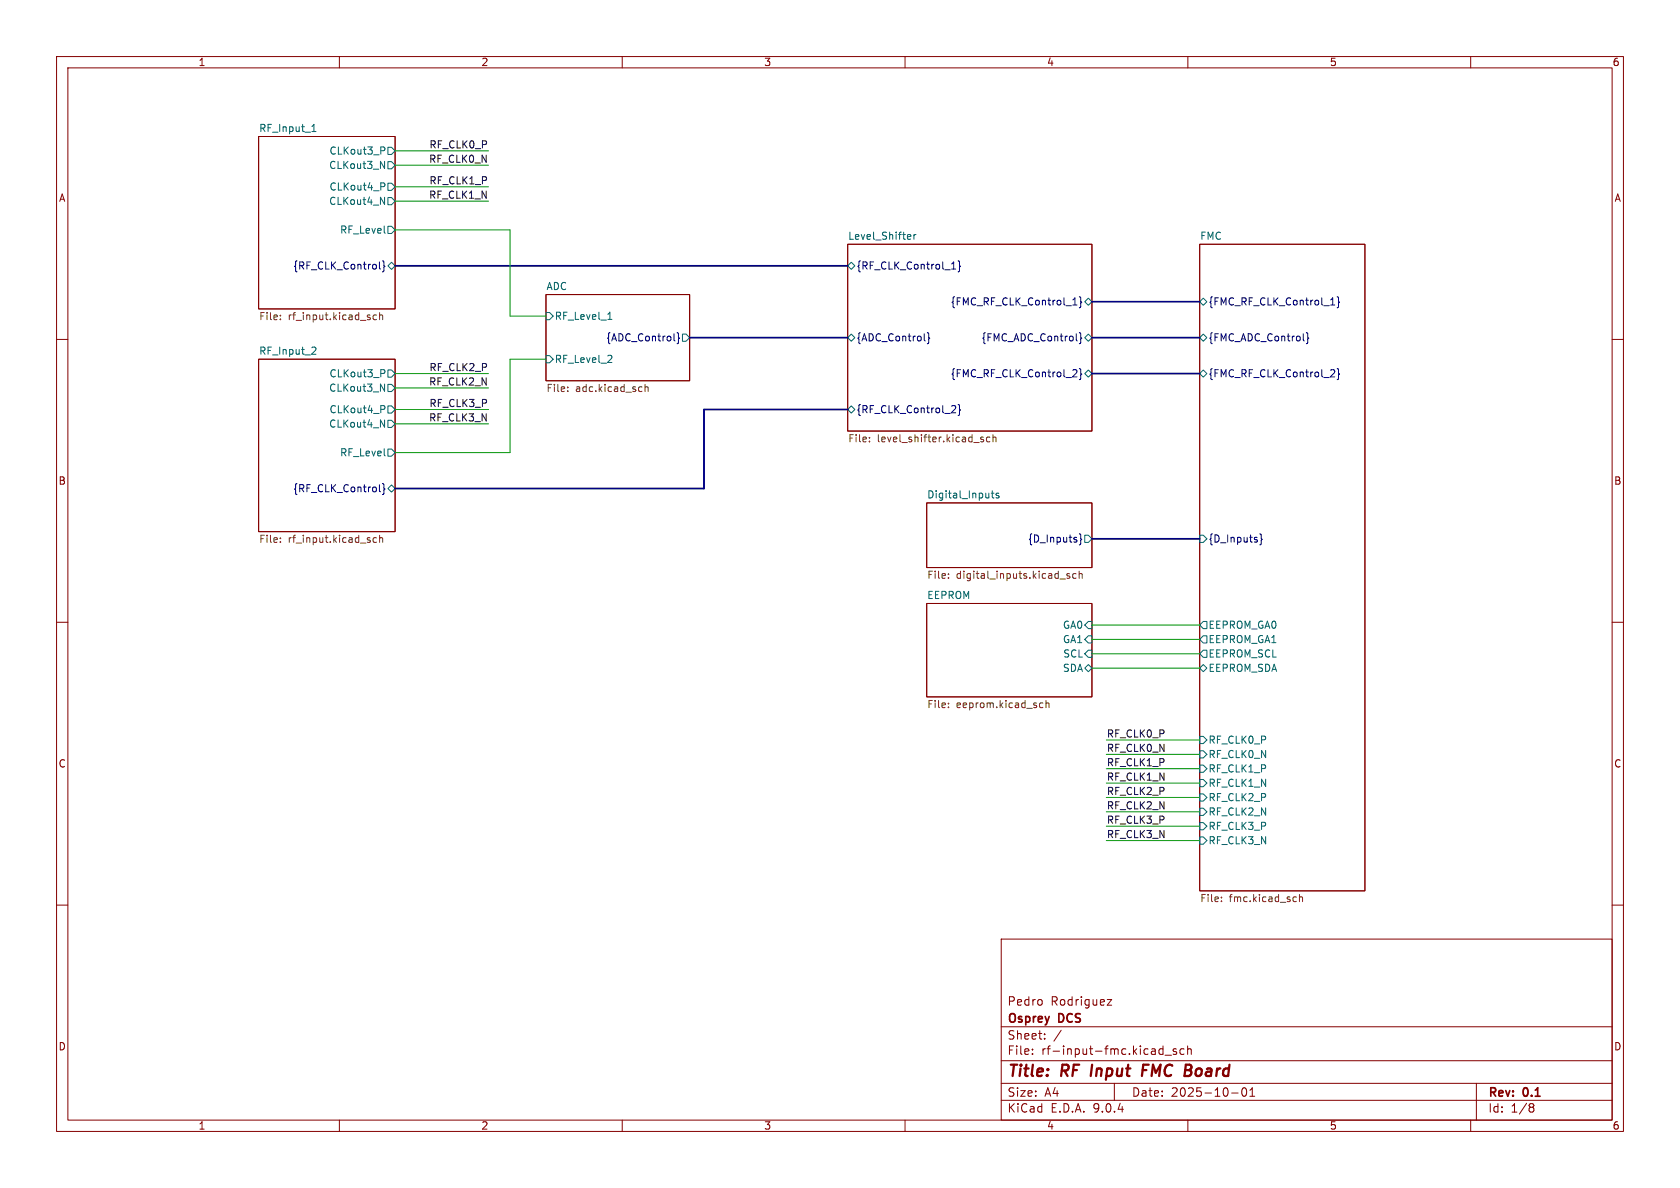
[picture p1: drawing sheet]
<svg xmlns="http://www.w3.org/2000/svg" width="297mm" height="210mm" viewBox="0 0 297 210" stroke-linecap="round" stroke-linejoin="round" font-family="sans-serif">
<g fill="none" stroke="#840000" stroke-width=".18">
<path d="M10 10h277v190h-277zM12 12h273v186h-273zM60 10v2M110 10v2M160 10v2M210 10v2M260 10v2M45.7 24.1h24.1v30.5h-24.1zM96.5 52.1h25.4v15.2h-25.4zM149.9 43.2h43.1v33h-43.1zM212.1 43.2h29.2v114.3h-29.2zM10 60h2"/>
<path d="M45.7 63.5h24.1v30.5h-24.1zM285 60h2M163.8 88.9h29.2v11.4h-29.2zM10 110h2M163.8 106.7h29.2v16.5h-29.2zM285 110h2M10 160h2M177 166h108v32h-108zM184.2 176.8v.8M195.7 176.7h.8l-.8 1h.8M285 160h2M60 198v2"/>
<path d="M110 198v2M160 198v2M177 194.5h108M177 191.5h108M177 187.5h108M177 181.5h108M182.5 186.3v.1M182.5 185.5v.1M184.7 183.6v.1M184.7 182.8v.1M187.6 182.1l-1.3 2M197 191.5v3"/>
<path d="M205 186.3h.6M205 185.5h.6M205.6 184.9v1.5M206 186.5h1.1M208 185.5l-.4-.1-.2 .2 .1 .2 .5 .2v.3h-.6M209.3 185.5l-.4-.1-.3 .3v.4l.1 .2h.6M210 184.9v1.5M210 185.5l.2-.1 .3 .1 .1 .9M210 198v2M217.7 193.2h1.2M219.7 192.4l.2-.1a.81 .81 0 0 1 .6 .6 .81 .81 0 0 1-.3 .8l-.2 .1a.81 .81 0 0 1-.3-1.4zM221 193.8h.8"/>
<path d="M221 192.7l.4-.4v1.5M260 198v2M261 191.5v6.5M270.6 195.1l.4 .1 .2 .2-.3 .3M270.6 195.7h.3M270.9 195.7l.2 .2 .1 .4-.2 .2-.4 .1"/>
</g>
<path d="M193.1 188.2l-.3 2M202 189.2h.7M203.1 188.2h-1l-.2 2" fill="none" stroke="#840000" stroke-width=".4"/>
<g fill="none" stroke="#006464" stroke-width=".18">
<path d="M55.1 23.3h.8M55.1 22.3l.4-.3v1.3M67.3 28.5l.7 1.3v-1.3M67.3 34.9l.7 1.2v-1.2M67.3 26h.5l.2 .2-.1 .4h-.6M67.3 32.3h.5l.2 .3-.1 .3-.6 .1M68.6 28.6h.6l.6 .6-.6 .6h-.6zM68.6 26h.6l.6 .7-.6 .6h-.6zM68.6 34.9h.6l.6 .7-.6 .6h-.6zM68.6 32.4h.6l.6 .6-.6 .7h-.6zM68 41.2h.1M68.6 40h.6l.6 .6-.6 .7h-.6z"/>
<path d="M68.6 47l.6-.6 .6 .6-.6 .6zM96.5 55.2h.7l.6 .7-.6 .6h-.7zM107.5 56.5h.7M107.7 55.4l.1-.2v1.3M120.6 59.1h.7l.6 .6-.6 .6h-.7zM149.9 59.7l.6-.6 .6 .6-.6 .6zM149.9 47l.6-.6 .6 .6-.6 .6zM160.6 41.5h.4v.3l-.6 .1M161 42.2l-.4 .1M161.6 41.5v.8M161.9 41.5l-.3 .2M191.8 59.7l.6-.6 .6 .6-.6 .6z"/>
<path d="M191.8 53.3l.6-.6 .6 .6-.6 .7zM212.1 59.7l.6-.6 .7 .6-.7 .6zM212.1 53.3l.6-.6 .7 .6-.7 .7zM55.3 61.4h.4l.2 .3-.8 .9h.8M67.3 67.9l.7 1.3v-1.3M67.3 74.2l.7 1.3v-1.3M67.3 65.3h.5l.2 .3-.1 .4h-.6M67.3 71.7h.5l.2 .2-.1 .4-.6 .1M68.6 67.9h.6l.6 .7-.6 .6h-.6zM68.6 65.4h.6l.6 .6-.6 .7h-.6zM68.6 74.3h.6l.6 .6-.6 .7h-.6zM68.6 71.8h.6l.6 .6-.6 .6h-.6z"/>
<path d="M68.6 79.4h.6l.6 .6-.6 .6h-.6zM96.5 62.9h.7l.6 .6-.6 .6h-.7zM107.9 62.8l.3 .3-.1 .3-.7 .7h.8M150.5 71.8l.6 .6-.6 .6-.6-.6zM191.8 66l.6-.6 .6 .6-.6 .7zM212.1 66l.6-.6 .7 .6-.7 .7zM68 80.5l.1 .1M68.6 86.4l.6-.7 .6 .7-.6 .6zM175.2 87.2h.5M175.4 86.8v1l.3 .2M176.6 87.2h-.3l-.2 .2v.1l.5 .2v.3h-.5M191.8 94.6h.6l.6 .7-.6 .6h-.6z"/>
<path d="M212.1 94.6h.6l.7 .7-.7 .6h-.6zM191.8 118.1l.6-.6 .6 .6-.6 .6zM192.4 109.9h.6v1.2h-.6l-.6-.6zM192.4 112.4h.6v1.3h-.6l-.6-.7zM192.4 114.9h.6v1.3h-.6l-.6-.6zM212.1 118.1l.6-.6 .7 .6-.7 .6zM212.7 109.9h.7v1.2h-.7l-.6-.6zM212.7 112.4h.7v1.3h-.7l-.6-.7zM212.7 114.9h.7v1.3h-.7l-.6-.6zM212.1 132.7h.6l.7 .7-.7 .6h-.6zM212.1 130.2h.6l.7 .6-.7 .6h-.6zM212.1 135.3h.6l.7 .6-.7 .6h-.6z"/>
<path d="M212.1 137.8h.6l.7 .6-.7 .7h-.6zM212.1 142.9h.6l.7 .6-.7 .6h-.6zM212.1 140.3h.6l.7 .7-.7 .6h-.6zM212.1 145.4h.6l.7 .7-.7 .6h-.6zM212.1 148h.6l.7 .6-.7 .6h-.6z"/>
</g>
<g fill="none" stroke="#000084" stroke-width=".18">
<path d="M67.1 46.3v1.1l.2 .2M67.6 46.1l.3 .2v.6l.1 .2-.1 .2v.6l-.3 .2M119.7 58.8l.2 .2v.6l.2 .2-.2 .2v.6l-.2 .2M163.9 58.8l.3 .2v.6l.2 .2-.2 .2v.6l-.3 .2M168.2 47.6h.8M168.5 46.5l.1-.2v1.3M169.4 46.1l.2 .2v.6l.2 .2-.2 .2v.6l-.2 .2M189.7 53.9h.7M189.9 52.8l.1-.2v1.3M190.8 58.8l.3 .2v.6l.1 .2-.1 .2v.6l-.3 .2M190.8 52.5l.3 .1v.7l.1 .1-.1 .2v.6l-.3 .2M230.9 58.8l.3 .2v.6l.2 .2-.2 .2v.6l-.3 .2"/>
<path d="M235.2 53.9h.8M235.5 52.8l.1-.2v1.3M236.4 52.5l.2 .1v.7l.2 .1-.2 .2v.6l-.2 .2M119.2 60.2l.1 .1M163.5 60.2l.1 .1M168.4 71.7l.4 .1 .2 .3-.8 .9h.8M169.4 71.5l.2 .2v.6l.2 .2-.2 .2v.6l-.2 .2M189.8 65.3l.5 .1 .1 .3-.8 .9h.8M190.3 60.2l.2 .1M190.8 65.2l.3 .1v.7l.1 .1-.1 .2v.6l-.3 .2M230.5 60.2l.1 .1M235.4 65.3l.4 .1 .2 .3-.8 .9h.8"/>
<path d="M236.4 65.2l.2 .1v.7l.2 .1-.2 .2v.6l-.2 .2M67.1 85.7v1.1l.2 .1M67.6 85.5l.3 .2v.6l.1 .2-.1 .1v.6l-.3 .2M190.8 94.4l.3 .2v.6l.1 .1-.1 .2v.6l-.3 .2M222.7 94.4l.3 .2v.6l.1 .1-.1 .2v.6l-.3 .2"/>
</g>
<g fill="none" stroke="#725600" stroke-width=".18">
<path d="M49.6 56.4v.1M49.6 55.7v.2M66.6 55.7h-.4l-.2 .2 .1 .6h.5M67.1 55.8l.2-.1h.3l.1 .8M67.1 55.2v1.3M100.4 69.1v.1M100.4 68.4v.2M113.4 68.4h.1M113.5 69.2h-.1M114 67.9v1.3M114 68.5l.2-.1h.3l.1 .8M153.7 78v.1"/>
<path d="M153.7 77.3v.1M173.4 77.5l.5 .4-.2 .2-.3-.1M173.8 77.3h-.3l-.1 .1M175 77.3h-.4l-.2 .2 .1 .5h.5M175.5 77.4l.2-.1h.3l.1 .8M175.5 76.8v1.3M49.6 95.1v.1M49.6 95.8v.1M66.6 95.1l-.4-.1-.2 .3 .1 .5h.5M67.1 94.6v1.3M67.1 95.2l.2-.2 .3 .1 .1 .8M167.7 101.5v.1"/>
<path d="M167.7 102.1v.1M187.4 102.4h1M189.1 101.5l-.3-.1-.2 .2 .1 .2 .4 .1v.3h-.5M190.2 101.5l-.3-.1-.3 .2 .2 .6h.4M190.8 101.5l.2-.1 .3 .1v.7M190.8 101v1.2M167.7 125v.1M167.7 124.3v.1M183.9 125h.5M183.9 124.3h.5M184.9 124.4l.2-.1h.3l.1 .8M184.9 123.8v1.3"/>
<path d="M215.9 159.3v.1M215.9 158.6v.1M228.8 158.5l.4 .1M229.2 159.3l-.4 .1M229.7 158.7l.2-.2 .3 .1 .1 .8M229.7 158.1v1.3"/>
</g>
<path d="M69.8 47h80.1M121.9 59.7h28M193 53.3h19.1M193 59.7h19.1M149.9 72.4h-25.4v14h-54.7M193 66h19.1M193 95.3h19.1" fill="none" stroke="#000084" stroke-width=".3"/>
<g fill="none" stroke="#009600" stroke-width=".18">
<path d="M69.8 26.7h16.6M69.8 35.6h16.6M69.8 33h16.6M69.8 29.2h16.6M69.8 40.6h20.4v15.3h6.3M69.8 66h16.6M69.8 72.4h16.6M69.8 74.9h16.6M69.8 68.6h16.6M96.5 63.5h-6.3v16.5h-20.4M193 113h19.1M193 118.1h19.1"/>
<path d="M193 115.6h19.1M193 110.5h19.1M195.6 138.4h16.5M195.6 130.8h16.5M195.6 135.9h16.5M195.6 133.4h16.5M195.6 141h16.5M195.6 146.1h16.5M195.6 143.5h16.5M195.6 148.6h16.5"/>
</g>
<g font-size="2.8" fill="#840000">
<text x="178" y="190.9">Title:</text>
<text x="187.7" y="190.9">RF</text>
<text x="193.7" y="190.9">Input</text>
<text x="203.5" y="190.9">FMC</text>
<text x="211.9" y="190.9">Board</text>
</g>
<g font-size="2.1" fill="#840000">
<text x="178" y="178">Pedro</text>
<text x="185.7" y="178">Rodriguez</text>
<text x="178" y="184">Sheet:</text>
<text x="178" y="181.2">Osprey</text>
<text x="187.2" y="181.2">DCS</text>
<text x="178" y="186.7">File:</text>
<text x="184.1" y="186.7">rf-input-fmc.kicad_sch</text>
<text x="178" y="196.9">KiCad</text>
<text x="178" y="194.1">Size:</text>
<text x="184.7" y="194.1">A4</text>
<text x="185.7" y="196.9">E.D.A.</text>
<text x="193.3" y="196.9">9.0.4</text>
<text x="200" y="194.1">Date:</text>
<text x="207" y="194.1">2025-10-01</text>
<text x="263" y="194.3">Rev:</text>
<text x="263" y="196.9">Id:</text>
<text x="267.1" y="196.9">1/8</text>
<text x="269.4" y="194.3">0.1</text>
</g>
<g font-size="1.8" fill="#840000">
<text x="35" y="11.9">1</text>
<text x="85" y="11.9">2</text>
<text x="135" y="11.9">3</text>
<text x="185" y="11.9">4</text>
<text x="235" y="11.9">5</text>
<text x="285" y="11.9">6</text>
<text x="10.3" y="35.9">A</text>
<text x="285.3" y="35.9">A</text>
<text x="10.3" y="85.9">B</text>
<text x="285.3" y="85.9">B</text>
<text x="10.3" y="135.9">C</text>
<text x="285.3" y="135.9">C</text>
<text x="10.3" y="185.9">D</text>
<text x="285.3" y="185.9">D</text>
<text x="35" y="199.9">1</text>
<text x="85" y="199.9">2</text>
<text x="135" y="199.9">3</text>
<text x="185" y="199.9">4</text>
<text x="235" y="199.9">5</text>
<text x="285" y="199.9">6</text>
</g>
<g font-size="1.8" fill="#006464">
<text x="45.7" y="23.4">RF_Input_1</text>
<text x="58.1" y="27.5">CLKout3_P</text>
<text x="58.1" y="30.1">CLKout3_N</text>
<text x="58.1" y="33.9">CLKout4_P</text>
<text x="58.1" y="36.4">CLKout4_N</text>
<text x="60" y="41.5">RF_Level</text>
<text x="149.9" y="42.5">Level_Shifter</text>
<text x="212.1" y="42.5">FMC</text>
<text x="96.5" y="51.4">ADC</text>
<text x="98" y="56.7">RF_Level_1</text>
<text x="45.7" y="62.8">RF_Input_2</text>
<text x="98" y="64.4">RF_Level_2</text>
<text x="58.1" y="69.4">CLKout3_N</text>
<text x="58.1" y="66.9">CLKout3_P</text>
<text x="58.1" y="75.8">CLKout4_N</text>
<text x="58.1" y="73.3">CLKout4_P</text>
<text x="60" y="80.9">RF_Level</text>
<text x="163.8" y="88.2">Digital_Inputs</text>
<text x="163.8" y="106">EEPROM</text>
<text x="187.8" y="111.4">GA0</text>
<text x="187.8" y="113.9">GA1</text>
<text x="213.6" y="111.4">EEPROM_GA0</text>
<text x="213.6" y="113.9">EEPROM_GA1</text>
<text x="187.8" y="119">SDA</text>
<text x="187.9" y="116.4">SCL</text>
<text x="213.6" y="116.4">EEPROM_SCL</text>
<text x="213.6" y="119">EEPROM_SDA</text>
<text x="213.6" y="131.7">RF_CLK0_P</text>
<text x="213.6" y="134.2">RF_CLK0_N</text>
<text x="213.6" y="136.8">RF_CLK1_P</text>
<text x="213.6" y="141.8">RF_CLK2_P</text>
<text x="213.6" y="139.3">RF_CLK1_N</text>
<text x="213.6" y="144.4">RF_CLK2_N</text>
<text x="213.6" y="146.9">RF_CLK3_P</text>
<text x="213.6" y="149.5">RF_CLK3_N</text>
</g>
<g font-size="1.8" fill="#0f0f0f">
<text x="75.8" y="28.9">RF_CLK0_N</text>
<text x="75.8" y="26.3">RF_CLK0_P</text>
<text x="75.8" y="35.2">RF_CLK1_N</text>
<text x="75.8" y="32.7">RF_CLK1_P</text>
<text x="75.8" y="65.7">RF_CLK2_P</text>
<text x="75.8" y="68.2">RF_CLK2_N</text>
<text x="75.8" y="74.6">RF_CLK3_N</text>
<text x="75.8" y="72">RF_CLK3_P</text>
<text x="195.6" y="130.5">RF_CLK0_P</text>
<text x="195.6" y="135.5">RF_CLK1_P</text>
<text x="195.6" y="133">RF_CLK0_N</text>
<text x="195.6" y="143.2">RF_CLK2_N</text>
<text x="195.6" y="138.1">RF_CLK1_N</text>
<text x="195.6" y="140.6">RF_CLK2_P</text>
<text x="195.6" y="148.2">RF_CLK3_N</text>
<text x="195.6" y="145.7">RF_CLK3_P</text>
</g>
<g font-size="1.8" fill="#000084">
<text x="51.7" y="47.9">{RF_CLK_Control}</text>
<text x="151.3" y="47.9">{RF_CLK_Control_1}</text>
<text x="168" y="54.2">{FMC_RF_CLK_Control_1}</text>
<text x="213.6" y="54.2">{FMC_RF_CLK_Control_1}</text>
<text x="107.1" y="60.6">{ADC_Control}</text>
<text x="151.3" y="60.6">{ADC_Control}</text>
<text x="173.4" y="60.6">{FMC_ADC_Control}</text>
<text x="213.6" y="60.6">{FMC_ADC_Control}</text>
<text x="168" y="66.9">{FMC_RF_CLK_Control_2}</text>
<text x="213.6" y="66.9">{FMC_RF_CLK_Control_2}</text>
<text x="151.3" y="73.3">{RF_CLK_Control_2}</text>
<text x="51.7" y="87.2">{RF_CLK_Control}</text>
<text x="181.6" y="96.1">{D_Inputs}</text>
<text x="213.6" y="96.1">{D_Inputs}</text>
</g>
<g font-size="1.8" fill="#725600">
<text x="45.7" y="56.9">File:</text>
<text x="50.9" y="56.9">rf_input.kicad_sch</text>
<text x="96.5" y="69.6">File:</text>
<text x="101.7" y="69.6">adc.kicad_sch</text>
<text x="149.9" y="78.5">File:</text>
<text x="155.1" y="78.5">level_shifter.kicad_sch</text>
<text x="45.7" y="96.3">File:</text>
<text x="50.9" y="96.3">rf_input.kicad_sch</text>
<text x="163.8" y="102.6">File:</text>
<text x="169.1" y="102.6">digital_inputs.kicad_sch</text>
<text x="163.8" y="125.5">File:</text>
<text x="169.1" y="125.5">eeprom.kicad_sch</text>
<text x="212.1" y="159.8">File:</text>
<text x="217.3" y="159.8">fmc.kicad_sch</text>
</g>
</svg>
